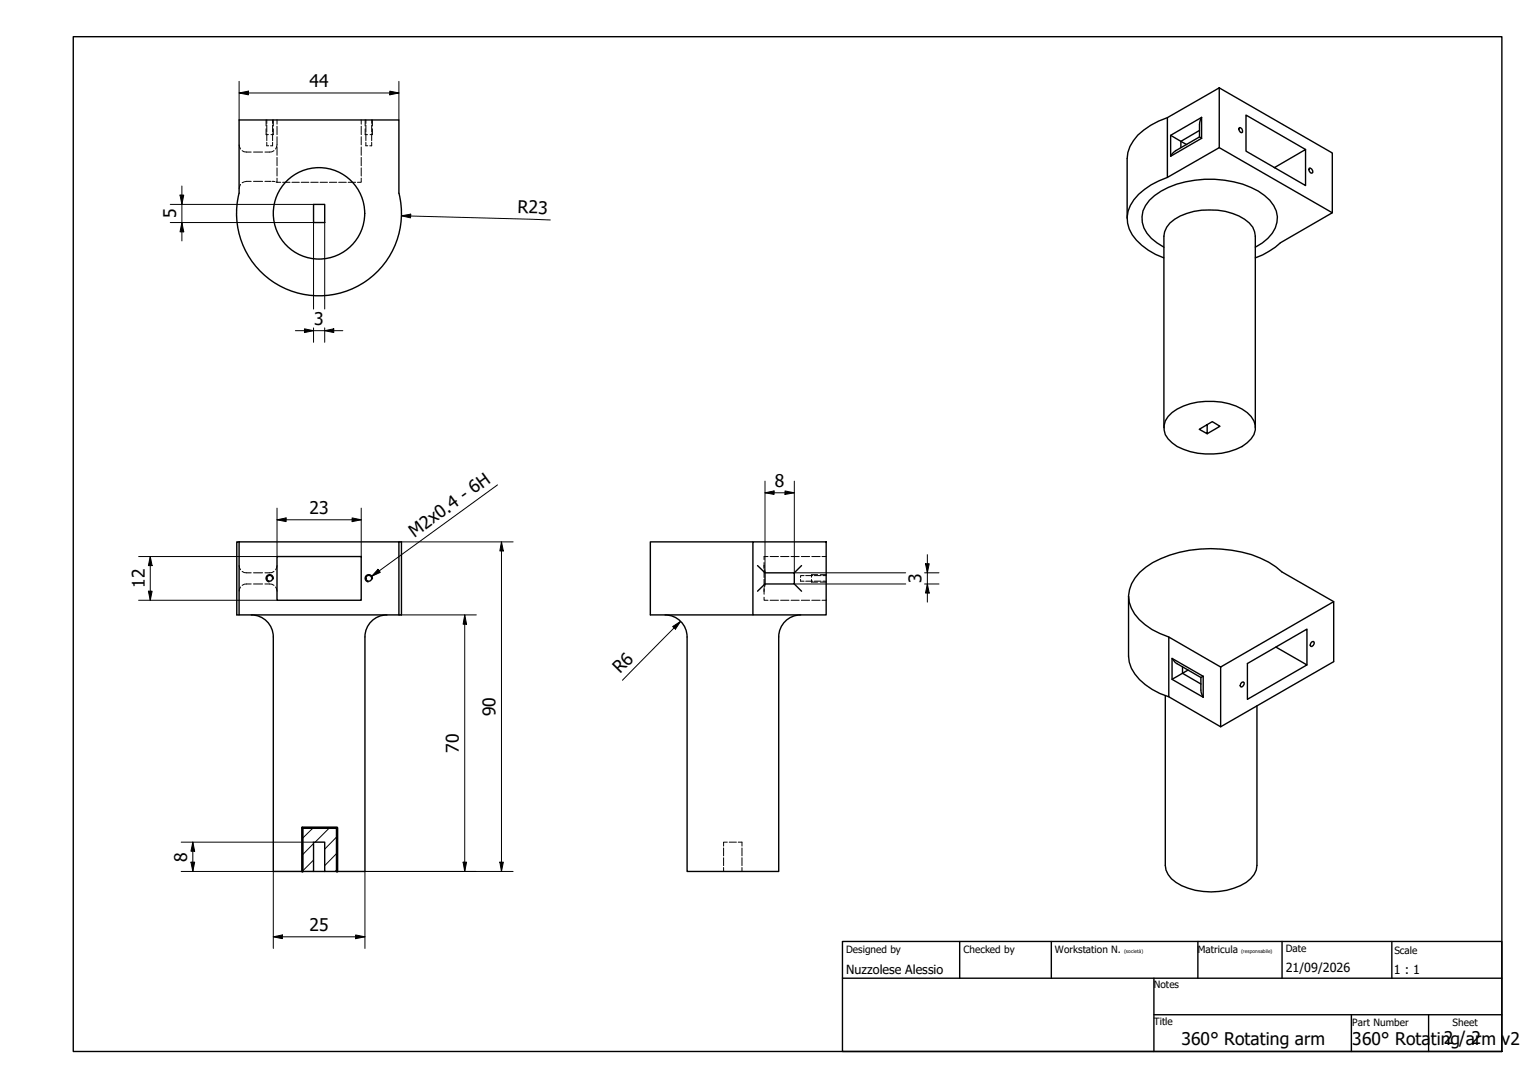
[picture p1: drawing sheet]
<svg xmlns="http://www.w3.org/2000/svg" width="420mm" height="297mm" viewBox="0 0 420 297" stroke-linecap="round" stroke-linejoin="round" font-family="sans-serif">
<!-- layer: Hatch (ISO) -->
<path d="M85.5 226l-3 2.9M85.6 234.8l-3.1 3.1M85.6 230.3l-3.1 3.1M90 226l-4 3.9M92 237.4l-.5 .5M92 232.9l-3.4 3.4M92 228.4l-3.4 3.4" fill="none" stroke="#000" stroke-width=".27"/>
<!-- layer: Border (ISO) -->
<path d="M82.5 237.9v-11.9h9.5v11.9" fill="none" stroke="#000" stroke-width=".7"/>
<!-- layer: Visible (ISO poliba) -->
<g fill="none" stroke="#000" stroke-width=".38">
<path d="M65.3 32.8h43.6v20a22.5 22.5 0 0 1-21.8 28 22.5 22.5 0 0 1-21.8-28zM318.7 32.1l14.2-8.1v16.3l-14.2 8.1zM318.7 32.1a17.1 17.1 0 0 0-10.2 7.9l-.6 1.6-.2 1.7v16.3M319.6 36.9l4.4 2.6M327.5 37.4l.5 .4M328 32.1a7.9 7.9 0 0 0-.5 5.3l-6.5 3.7-1 .9-.4 .7M332.9 24l30.8 17.8v16.3M338.3 34.8a.86 .86 0 0 1 .8 .5 .86 .86 0 0 1-.1 .9 1.01 1.01 0 0 1-.7-1.4zM85.6 55.8h3v5h-3zM318.7 48.4a17.8 17.8 0 0 0-10.1 7.7 8.2 8.2 0 0 0 1.7 9.5 18.5 18.5 0 0 0 7.5 4.8M332.9 40.3l30.8 17.8-14.1 8.2a20.8 20.8 0 0 1-6.9 4.1M356.4 40.8l-16.2-9.4v9.9l16.2 9.4v-9.9l-8.5 5"/>
<path d="M357.4 45.9a.86 .86 0 0 1 .8 .5 .86 .86 0 0 1-.1 .9 1.01 1.01 0 0 1-.7-1.4zM317.8 64.5v52.3M342.7 64.5v52.3M318.9 113.7a15.2 15.2 0 0 1 12.4-4.1 14.2 14.2 0 0 1 10.3 4.1 4.8 4.8 0 0 1-1.1 7.2 17.6 17.6 0 0 1-13.5 2.8 13.9 13.9 0 0 1-8.1-3.9 4.7 4.7 0 0 1 0-6.1zM329.6 115.9v2.5l-2.2-1.2 3.6-2.1 2.1 1.3-3.5 2M65.3 147.9h43.6v20h-43.6zM65.3 147.9h-.7v20h.7M75.6 151.9h23v12h-23zM108.9 147.9h.7v20h-.7M205.5 147.9h20.1v20h-20.1zM205.5 147.9h-28v20h28M206.8 154.4l2.1 2v3l-2.1 2"/>
<path d="M208.9 156.4h8v3h-8M216.9 159.4l1.9 2M218.8 154.4l-1.9 2M68.6 167.9a6 6 0 0 1 6 6v64h11v-8h3v8h11v-64a6 6 0 0 1 6-6M181.6 167.9a6 6 0 0 1 6 6v64h25v-64a6 6 0 0 1 6-6M308.1 162.8v16.3a11.5 11.5 0 0 0 6.4 9.1l2.2 1.1 2.4 .9M319.1 173.9l14.1 8.2v16.3l-14.1-8.2zM319.1 173.9a16.6 16.6 0 0 1-10.2-7.9 8.5 8.5 0 0 1 2.2-9.7 26.7 26.7 0 0 1 16.5-6.4 32.3 32.3 0 0 1 20.7 4.8l1.6 1.4 14.2 8.2v16.3l-30.9 17.8M320 179.8l.9 1.1 7 4.1v4l.6 1.4M348.3 176.6l8.5 4.9-16.2 9.4v-9.7l16.2-9.4v9.7M358.1 175.2l.4-.1 .3 .2a.92 .92 0 0 1-1 1.2v-.9zM364.1 164.3l-30.9 17.8"/>
<path d="M318.1 189.9v46.4a5.9 5.9 0 0 0 3 4.6 19 19 0 0 0 19.1 0 5.9 5.9 0 0 0 3-4.6v-43.6M324.4 182.9l-4.4 2.6M328.5 184.6l-.6 .4M339 186.3l.4-.1 .3 .2a.92 .92 0 0 1-1 1.1v-.8zM85.6 237.9h3"/>
<circle cx="87.1" cy="58.2" r="12.5"/>
<circle cx="73.6" cy="157.9" r=".79"/>
<circle cx="100.7" cy="157.9" r=".79"/>
</g>
<!-- layer: Hidden (ISO poliba) -->
<g fill="none" stroke="#000" stroke-width=".27">
<path d="M65.3 39.5l.4 1.2M72.6 35.2v1.6h.7M72.6 32.8v1.6M72.8 38.8v1h.5M72.8 32.8v.9M72.8 34.1v2M72.8 36.5v1.9M74.4 38.8v1h-.5M74.4 32.8v.9M74.4 34.1v2M74.4 36.5v1.9M74.6 35.2v1.6h-.6"/>
<path d="M74.6 32.8v1.6M75.6 37.3v2.2l-.4 1.2M75.6 32.8v1.1M75.6 34.5v2.3M98.6 32.8v1.1M98.6 34.5v2.3M98.6 37.3v2.2M99.7 32.8v1.6M99.7 35.2v1.6h.6M99.9 38.8v1h.5M99.9 32.8v.9M99.9 34.1v2"/>
<path d="M99.9 36.5v1.9M101.5 38.8v1h-.5M101.5 32.8v.9M101.5 34.1v2M101.5 36.5v1.9M101.7 32.8v1.6M101.7 35.2v1.6h-.7M65.7 50.3l-.4 1.2M66.1 41.1l.6 .4h1.9M68.6 49.5h-1.3l-1.2 .4M69.2 49.5h2.5M69.2 41.5h2.5"/>
<path d="M72.3 49.5h1.7M74.3 49.5l.7 .1M74.8 41.1l-.6 .4h-1.9M75.3 49.6l.3 .2M75.6 40.1v2.3M75.6 43v2.3M75.6 45.8v2.3M75.6 48.6v1.2M75.6 49.8h1M77.2 49.8h2M79.7 49.8h2M82.2 49.8h2.1"/>
<path d="M84.8 49.8h2.1M87.4 49.8h2M89.9 49.8h2M92.5 49.8h2.1M95.1 49.8h2M98.6 48.6v1.2h-1M98.6 40.1v2.3M98.6 43v2.3M98.6 45.8v2.3M65.3 154.4l.4 1.2M66.1 156l.6 .3 1.9 .1M68.6 159.4l-1.9 .1-.6 .3"/>
<path d="M69.2 156.4h2.5M69.2 159.4h2.5M72.3 159.4l1.9 .1 .6 .3M74.8 156l-.6 .3-1.9 .1M75.6 154.4l-.4 1.2M208.6 154.4v.6M208.6 153.6v1.8M208.6 155.8v1.9M208.6 158.2v1.8M208.7 155.6l.2 .6M208.9 159.6l-.2 .7M208.9 156.3v.1"/>
<path d="M208.9 159.4v.1M209.7 151.9h-1.1v.9M210.2 151.9h2.3M213.1 151.9h2.3M216 151.9h2.2M218.6 158.2v.5h.9M218.8 151.9h2.2M219.5 157.1h-.9v.6M220 157.1h1.9M220 158.7h1.9M221.6 158.2v.7h1.6M221.6 151.9h2.3"/>
<path d="M222.3 157.1h1.9M222.3 158.7h1.9M223.2 156.9h-1.6v.7M224 156.9h1.6M224 158.9h1.6M224.4 151.9h1.2M224.7 157.1h.9M224.7 158.7h.9M65.7 160.3l-.4 1.1M75.2 160.3l.4 1.1M208.6 160.8v.6M208.6 163.1v.8h1.1"/>
<path d="M208.6 160.5v1.7M210.2 163.9h2.3M213.1 163.9h2.3M216 163.9h2.2M218.8 163.9h2.2M221.6 163.9h2.3M224.4 163.9h1.2M197.5 231.5v2.2M197.5 234.2v2.1M197.5 236.8v1.1M198.6 229.9h-1.1v1.1M199.1 229.9h1.9"/>
<path d="M201.5 229.9h1.1v1.1M202.6 231.5v2.2M202.6 234.2v2.1M202.6 236.8v1.1"/>
</g>
<!-- layer: Visible Narrow (ISO) -->
<path d="M319.6 36.9l8.4-4.8v5.7l-8.4 4.9zM327.5 35.6l-5.1 3v1.7M317.8 64.5a5.9 5.9 0 0 1 2.9-4.6 19.2 19.2 0 0 1 19.1 0 5.5 5.5 0 0 1 2.9 4.6M317.8 67.5a10.5 10.5 0 0 1-6-6.8 7.3 7.3 0 0 1 3.4-7.3 27 27 0 0 1 21.6-3.8 16.6 16.6 0 0 1 10.9 6.5 7 7 0 0 1-1.6 9l-1.5 1.2-1.9 1.2M74.6 158a.98 .98 0 0 0-.8-1.1 .98 .98 0 0 0-1.1 .8 .98 .98 0 0 0 .8 1.1M101.6 158a.98 .98 0 0 0-.7-1.1 .98 .98 0 0 0-1.2 .8 .98 .98 0 0 0 .8 1.1M320 179.8l8.5 4.8v5.8l-8.5-4.9zM322.8 182v1.8l5.1 2.9" fill="none" stroke="#000" stroke-width=".38"/>
<!-- layer: Border (ISO poliba) -->
<path d="M20 10h390v277.1h-390zM230 257h180v30.1h-180zM262 257v10.1M287 257v10.1M327 257v10.1M350 257v10.1M380 257v10.1M230 267.1h180M315 277h95M315 267.1v20M368.9 277v10.1M390 277v10.1" fill="none" stroke="#000" stroke-width=".38"/>
<!-- layer: Dimension (ISO poliba) -->
<g fill="none" stroke="#000" stroke-width=".27">
<path d="M65.3 25.4l2.5-.5v1zM65.3 25.4h43.6M65.3 22.2v10.6M106.4 24.9l2.5 .5-2.5 .5zM108.9 22.2v10.6M46.5 55.8h39.1M49.1 53.3h1.1l-.5 2.5zM49.7 50.8v15M109.6 58.9l2.5-.4v1zM109.6 58.9l40.6 1.2M46.5 60.8h39.1v23.6M49.7 60.8l.5 2.5h-1.1z"/>
<path d="M88.6 60.8v23.6M80.6 90.3h13M83.1 89.8l2.5 .5-2.5 .5zM85.6 89.5v4M88.6 90.3l2.5-.5v1zM88.6 89.5v4M75.6 138.7v13.2h-37.8M98.6 138.7v13.2M208.9 134.5l2.4-.5v1zM208.9 134.5h8M208.9 131.4v25M214.3 134l2.6 .5-2.6 .5z"/>
<path d="M216.9 131.4v25h30.4M41 151.9l.5 2.5h-1zM41 151.9v12M75.6 141.9l2.5-.5v1zM75.6 141.9h23M96.1 141.4l2.5 .5-2.5 .5zM108.9 147.9h4.1M113.2 147.9h26.9M136.9 147.9l.5 2.5h-.9zM136.9 147.9v90M216.9 159.4h30.4M252.4 159.4h3.9"/>
<path d="M252.4 156.4h3.9M252.7 153.9h1l-.5 2.5zM253.2 159.4l.5 2.5h-1zM253.2 151.4v13M37.8 163.9h37.8M40.5 161.4h1l-.5 2.5zM108.9 167.9h21.1M126.9 167.9l.5 2.5h-1zM126.9 167.9v70M183.6 171.1l2.2-1.4-1.4 2.1zM185.8 169.7l-15.9 16M49.5 237.9h36.1"/>
<path d="M49.5 229.9h36.1M52.1 235.4h1l-.5 2.5zM52.6 229.9l.5 2.5h-1zM52.6 229.9v8M74.6 237.9v21M126.4 235.4h1l-.5 2.5zM136.5 235.4h.9l-.5 2.5zM140.1 237.9h-40.5v21M74.6 255.8l2.5-.5v1zM74.6 255.8h25M97.1 255.3l2.5 .5-2.5 .5z"/>
</g>
<g fill="#000">
<path d="M65.3 25.4l2.5-.5v1zM106.4 24.9l2.5 .5-2.5 .5zM49.1 53.3h1.1l-.5 2.5zM109.6 58.9l2.5-.4v1zM49.7 60.8l.5 2.5h-1.1zM83.1 89.8l2.5 .5-2.5 .5zM88.6 90.3l2.5-.5v1zM208.9 134.5l2.4-.5v1zM214.3 134l2.6 .5-2.6 .5zM41 151.9l.5 2.5h-1zM75.6 141.9l2.5-.5v1zM96.1 141.4l2.5 .5-2.5 .5z"/>
<path d="M136.9 147.9l.5 2.5h-.9zM252.7 153.9h1l-.5 2.5zM40.5 161.4h1l-.5 2.5zM126.9 167.9l.5 2.5h-1zM183.6 171.1l2.2-1.4-1.4 2.1zM253.2 159.4l.5 2.5h-1zM52.1 235.4h1l-.5 2.5zM52.6 229.9l.5 2.5h-1zM126.4 235.4h1l-.5 2.5zM136.5 235.4h.9l-.5 2.5zM74.6 255.8l2.5-.5v1zM97.1 255.3l2.5 .5-2.5 .5z"/>
</g>
<!-- layer: Symbol (ISO poliba) -->
<path d="M135.8 132.4l-34.3 24.9M103.2 155.4l.6 .9-2.3 1z" fill="none" stroke="#000" stroke-width=".27"/>
<path d="M103.2 155.4l.6 .9-2.3 1z" fill="#000"/>
<g font-size="4.8">
<text x="84.5" y="23.9">44</text>
<text x="48.1" y="59.6" transform="rotate(-90 48.1 59.6)">5</text>
<text x="141.3" y="58.2" transform="rotate(2 141.3 58.2)">R23</text>
<text x="85.8" y="88.7">3</text>
<text x="211.5" y="132.9">8</text>
<text x="84.5" y="140.3">23</text>
<text x="113.2" y="146.9" transform="rotate(-36 113.2 146.9)">M2x0.4 - 6H</text>
<text x="39.5" y="160.5" transform="rotate(-90 39.5 160.5)">12</text>
<text x="251.6" y="159.2" transform="rotate(-90 251.6 159.2)">3</text>
<text x="169.3" y="184.1" transform="rotate(-46 169.3 184.1)">R6</text>
<text x="135.3" y="195.6" transform="rotate(-90 135.3 195.6)">90</text>
<text x="125.3" y="205.5" transform="rotate(-90 125.3 205.5)">70</text>
<text x="51.1" y="235.3" transform="rotate(-90 51.1 235.3)">8</text>
<text x="84.5" y="254.2">25</text>
<text x="322.6" y="285.2">360° Rotating arm</text>
<text x="369.2" y="285.2">360° Rota</text>
<text x="390.6" y="285.2">tin2g/a2rm v2</text>
</g>
<g font-size="3.4">
<text x="231" y="266">Nuzzolese Alessio</text>
<text x="351" y="265.5">21/09/2026</text>
<text x="380.6" y="266">1 : 1</text>
</g>
<g font-size="2.7">
<text x="231" y="260.1">Designed by</text>
<text x="263" y="260.1">Checked by</text>
<text x="288" y="260.1">Workstation N.</text>
<text x="327" y="260.1">Matricula</text>
<text x="351" y="260">Date</text>
<text x="380.7" y="260.4">Scale</text>
<text x="315" y="269.6">Notes</text>
<text x="315" y="279.8">Title</text>
<text x="369.2" y="280.2">Part Number</text>
<text x="396.6" y="280.1">Sheet</text>
</g>
<g font-size="1.3">
<text x="306.9" y="260.1">(società)</text>
<text x="338.8" y="260.1">(responsabile)</text>
</g>
</svg>
